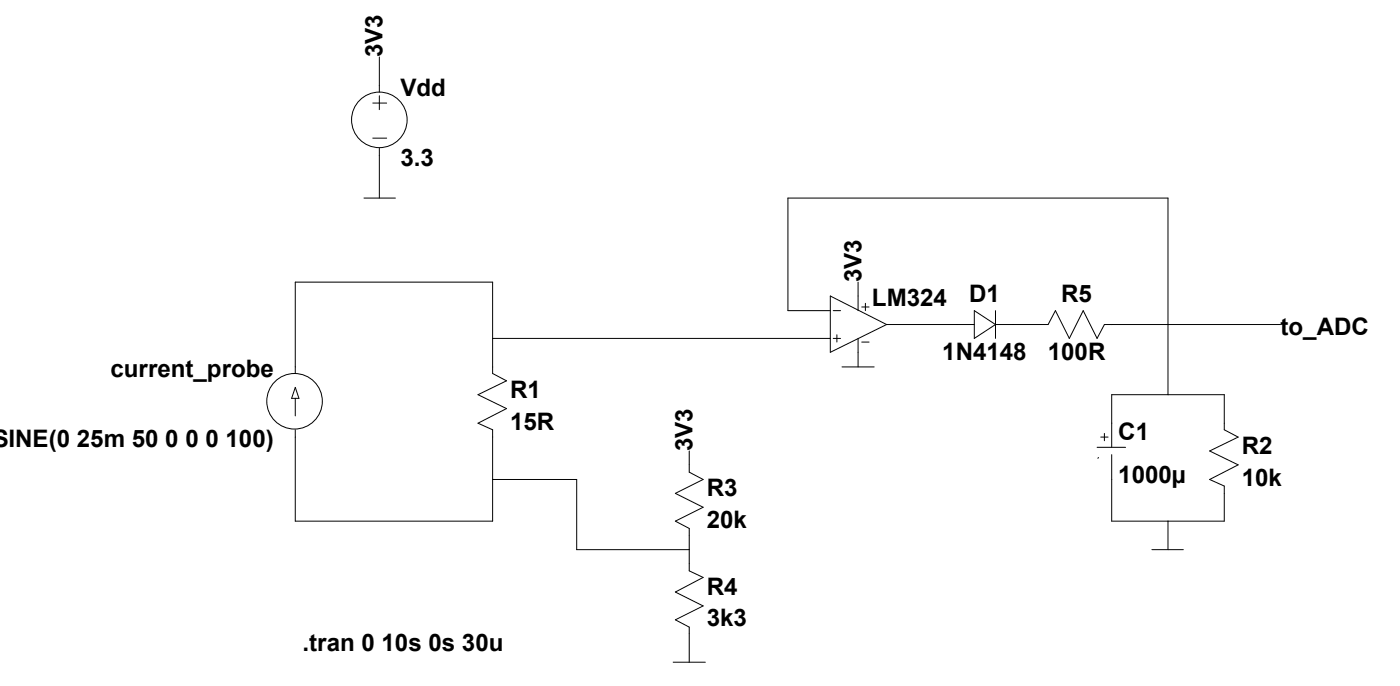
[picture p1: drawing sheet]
Version 4
SHEET 1 1580 680
WIRE -288 -368 -288 -400
WIRE -288 -240 -288 -288
WIRE 608 -240 176 -240
WIRE -160 -144 -384 -144
WIRE 256 -128 256 -144
WIRE 176 -112 176 -240
WIRE 224 -112 176 -112
WIRE 368 -96 288 -96
WIRE 464 -96 432 -96
WIRE 608 -96 608 -240
WIRE 608 -96 544 -96
WIRE 736 -96 608 -96
WIRE -160 -80 -160 -144
WIRE 224 -80 -160 -80
WIRE -384 -48 -384 -144
WIRE -160 -48 -160 -80
WIRE 256 -48 256 -64
WIRE 608 -16 608 -96
WIRE 608 -16 544 -16
WIRE 672 -16 608 -16
WIRE 544 16 544 -16
WIRE 672 16 672 -16
WIRE 64 64 64 48
WIRE -160 80 -160 32
WIRE -64 80 -160 80
WIRE -384 128 -384 32
WIRE -160 128 -160 80
WIRE -160 128 -384 128
WIRE 544 128 544 80
WIRE 608 128 544 128
WIRE 672 128 672 96
WIRE 672 128 608 128
WIRE -64 160 -64 80
WIRE 64 160 64 144
WIRE 64 160 -64 160
WIRE 608 160 608 128
WIRE 64 176 64 160
WIRE 64 288 64 256
FLAG -288 -240 0
FLAG 64 288 0
FLAG 256 -48 0
FLAG 608 160 0
FLAG 256 -144 3V3
FLAG -288 -400 3V3
FLAG 736 -96 to_ADC
FLAG 64 48 3V3
SYMBOL current -384 32 R180
WINDOW 0 24 80 Left 2
WINDOW 3 24 0 Left 2
WINDOW 123 0 0 Left 0
WINDOW 39 0 0 Left 0
SYMATTR InstName current_probe
SYMATTR Value SINE(0 25m 50 0 0 0 100)
SYMBOL res -176 -64 R0
SYMATTR InstName R1
SYMATTR Value 15R
SYMBOL voltage -288 -384 R0
WINDOW 123 0 0 Left 0
WINDOW 39 0 0 Left 0
SYMATTR InstName Vdd
SYMATTR Value 3.3
SYMBOL res 48 48 R0
SYMATTR InstName R3
SYMATTR Value 20k
SYMBOL res 48 160 R0
SYMATTR InstName R4
SYMATTR Value 3k3
SYMBOL Opamps\\UniversalOpamp2 256 -96 R0
SYMATTR InstName LM324
SYMBOL res 656 0 R0
SYMATTR InstName R2
SYMATTR Value 10k
SYMBOL polcap 528 16 R0
SYMATTR InstName C1
SYMATTR Value 1000µ
SYMBOL diode 368 -80 R270
WINDOW 0 32 32 VTop 2
WINDOW 3 0 32 VBottom 2
SYMATTR InstName D1
SYMATTR Value 1N4148
SYMBOL res 560 -112 R90
WINDOW 0 0 56 VBottom 2
WINDOW 3 32 56 VTop 2
SYMATTR InstName R5
SYMATTR Value 100R
TEXT -376 264 Left 2 !.tran 0 10s 0s 30u
